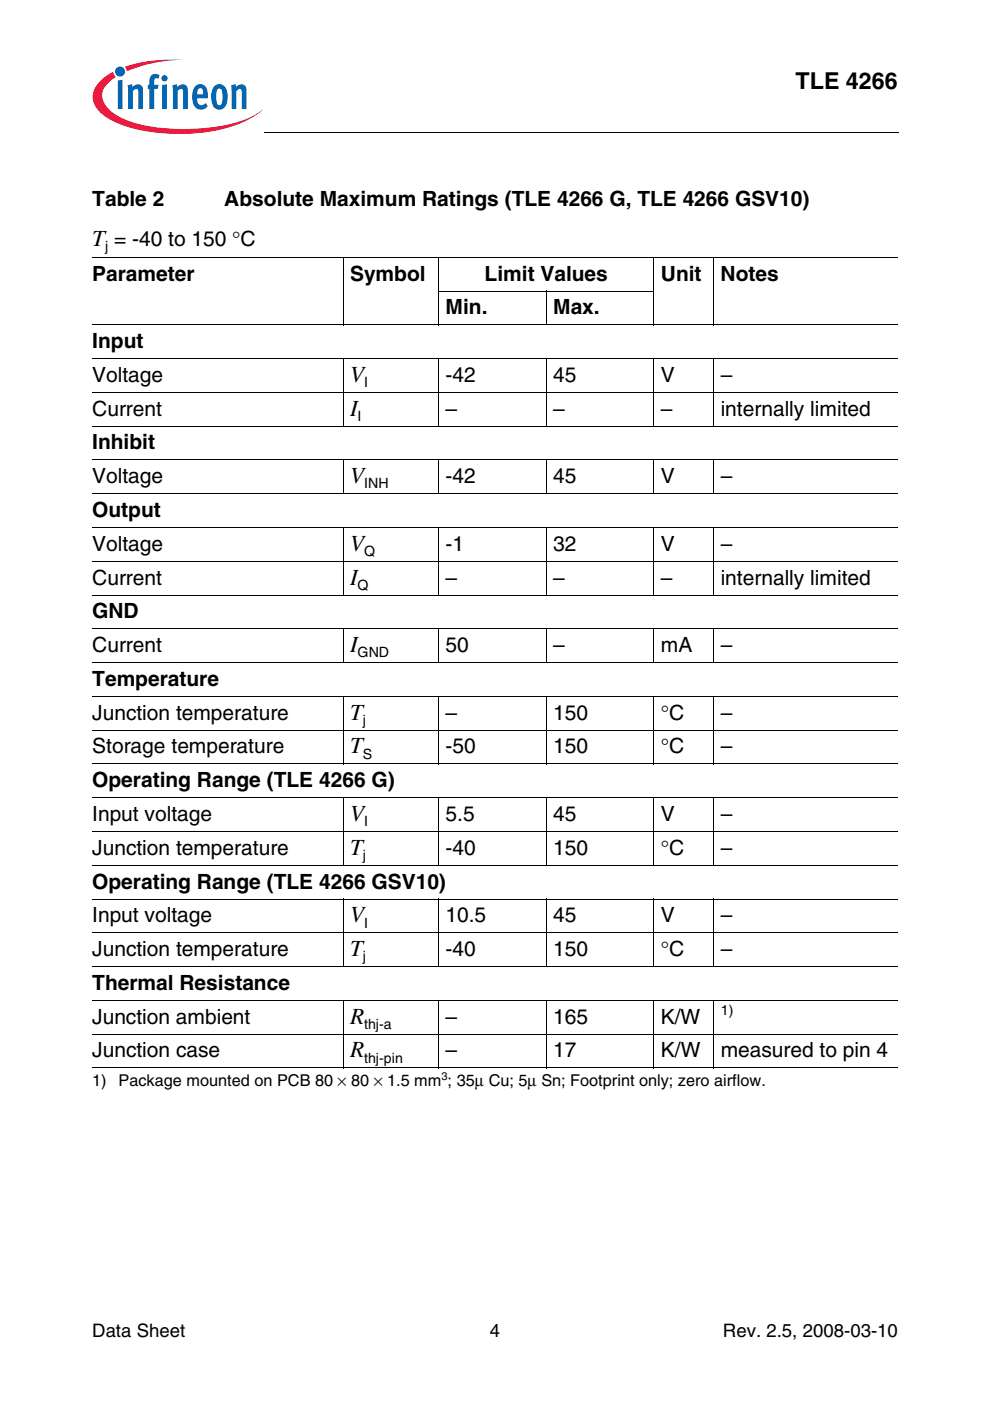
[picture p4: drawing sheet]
<svg xmlns="http://www.w3.org/2000/svg" width="210mm" height="297mm" viewBox="0 0 210 297" stroke-linecap="round" stroke-linejoin="round" font-family="sans-serif">
<circle cx="25.5" cy="15.2" r="1.06" fill="#0166b3"/>
<g fill="#ed1a40">
<path d="M26.5 14.2l.7-.3a31.7 31.7 0 0 1 11.7-1.2 31 31 0 0 0-11.4 2.2l-.6 .2z"/>
<path d="M21 17.4l1.3-1.2 1.7-1 .2 .6 .4 .5a4.8 4.8 0 0 0-2.9 4.1 6.1 6.1 0 0 0 3.7 4.4 31.1 31.1 0 0 0 15.1 2.5 30.9 30.9 0 0 0 13.6-2.9l1.5-1.2a19.2 19.2 0 0 1-10 4.5 41 41 0 0 1-19.9-1.3 9.9 9.9 0 0 1-5.6-4.2 4.2 4.2 0 0 1 .9-4.8z"/>
</g>
<g fill="#0166b3">
<path d="M25 17.1l1-.2v6.2h-1z"/>
<path d="M27 18.1l1-.2 .1 .6a1.19 1.19 0 0 1 1.4-.6 1.19 1.19 0 0 1 .8 1.3v3.9h-1v-4a.4 .4 0 0 0-.6-.2l-.5 .4v3.8h-1z"/>
<path d="M32.1 15.9l.8-.2 .7 .1 .2 .1-.2 .8-.2-.1a.46 .46 0 0 0-.7 .3v1.1h.9l-.2 .9h-.7v4.2h-1v-4.2h-.4v-.9h.4v-.7a1.72 1.72 0 0 1 .4-1.4z"/>
<path d="M36.5 18.1l1-.2 .1 .6a1.19 1.19 0 0 1 1.4-.6 1.19 1.19 0 0 1 .8 1.3v3.9h-1v-4a.4 .4 0 0 0-.6-.2l-.5 .4v3.8h-1z"/>
<path d="M49 18.1l.9-.2 .1 .6a1.19 1.19 0 0 1 1.5-.6 1.19 1.19 0 0 1 .8 1.3v3.9h-1l-.1-4a.4 .4 0 0 0-.6-.2l-.5 .4v3.8h-1z"/>
<path d="M34.2 16.6a.66 .66 0 0 1 1.3 0 .66 .66 0 0 1-1.3 0zM34.4 18l1-.1v5.2h-1z"/>
<path d="M41.5 18.2a1.55 1.55 0 0 1 1.7-.2 1.55 1.55 0 0 1 .8 1.5l.1 1.3h-2.3a1.06 1.06 0 0 0 .3 1.1 1.06 1.06 0 0 0 1.1 .3l.4-.4 .4 .8a1.83 1.83 0 0 1-2.1 .5 1.83 1.83 0 0 1-1.1-1.9v-1.6l.2-.8zM42 18.9l-.2 1.1h1.3l-.1-.7a.56 .56 0 0 0-.3-.6 .56 .56 0 0 0-.7 .2z"/>
<path d="M45.6 18.2a1.68 1.68 0 0 1 1.8-.1 1.68 1.68 0 0 1 .8 1.6l.1 1.4a1.9 1.9 0 0 1-2.3 2.1 2.85 2.85 0 0 1-1.2-3.2 2.71 2.71 0 0 1 .8-1.8zM46.2 18.9a4.2 4.2 0 0 0 0 3.3l.3 .1a1.49 1.49 0 0 0 .7-1.8v-.4a1.15 1.15 0 0 0-.7-1.3z"/>
</g>
<path d="M19.6 30.2h45.9v4.8h-45.9z" fill="#fff"/>
<path d="M56.1 28v.2z" fill="#000"/>
<g fill="none" stroke="#000" stroke-width=".21">
<path d="M56.1 28.1h134.5M19.6 54.6h170.8M72.7 54.5v14.4M93 54.5v14.4M138.7 54.5v14.4M151.3 54.5v14.4M19.6 68.9h170.8M19.6 76h170.8M72.7 75.9v14.5M92.9 61.7h45.8M93 75.9v14.5M115.8 61.6v7.3"/>
<path d="M115.8 75.9v14.5M138.7 75.9v14.5M151.3 75.9v14.5M19.6 83.2h170.8M19.6 90.3h170.8M19.6 97.5h170.8M72.7 97.4v7.4M93 97.4v7.4M115.8 97.4v7.4M138.7 97.4v7.4M151.3 97.4v7.4M19.6 104.7h170.8"/>
<path d="M19.6 111.9h170.8M19.6 119h170.8M72.7 111.8v14.4M93 111.8v14.4M115.8 111.8v14.4M138.7 111.8v14.4M151.3 111.8v14.4M19.6 126.2h170.8M19.6 133.3h170.8M72.7 133.2v7.3M93 133.2v7.3M115.8 133.2v7.3"/>
<path d="M138.7 133.2v7.3M151.3 133.2v7.3M19.6 140.5h170.8M19.6 147.6h170.8M19.6 154.8h170.8M72.7 147.6v14.4M93 147.6v14.4M115.8 147.6v14.4M138.7 147.6v14.4M151.3 147.6v14.4M19.6 162h170.8M19.6 169.1h170.8"/>
<path d="M19.6 176.3h170.8M72.7 169.1v14.4M93 169.1v14.4M115.8 169.1v14.4M138.7 169.1v14.4M151.3 169.1v14.4M19.6 183.5h170.8M19.6 190.6h170.8M19.6 197.8h170.8M72.7 190.5v14.5M93 190.5v14.5M115.8 190.5v14.5"/>
<path d="M138.7 190.5v14.5M151.3 190.5v14.5M19.6 204.9h170.8M19.6 212.1h170.8M19.6 219.3h170.8M72.7 212v14.5M93 212v14.5M115.8 212v14.5M138.7 212v14.5M151.3 212v14.5M19.6 226.4h170.8"/>
</g>
<g font-size="4.9">
<text x="168.7" y="18.8">TLE 4266</text>
<text x="19.6" y="52.1">T = -40 to 150 °C</text>
<text x="74.2" y="81">V</text>
<text x="74.2" y="88.1">I</text>
<text x="74.2" y="102.4">V</text>
<text x="74.2" y="116.8">V</text>
<text x="74.2" y="123.9">I</text>
<text x="74.2" y="138.3">I</text>
<text x="74.2" y="152.6">T</text>
<text x="74.2" y="159.7">T</text>
<text x="74.2" y="174.1">V</text>
<text x="74.2" y="181.2">T</text>
<text x="74.2" y="195.6">V</text>
<text x="74.2" y="202.7">T</text>
<text x="74.2" y="217">R</text>
<text x="74.2" y="224.2">R</text>
</g>
<g font-size="4.4">
<text x="19.6" y="43.7">Table 2</text>
<text x="47.6" y="43.7">Absolute Maximum Ratings (TLE 4266 G, TLE 4266 GSV10)</text>
<text x="19.6" y="59.5">Parameter</text>
<text x="74.2" y="59.5">Symbol</text>
<text x="102.8" y="59.5">Limit Values</text>
<text x="140.1" y="59.5">Unit</text>
<text x="152.8" y="59.5">Notes</text>
<text x="94.5" y="66.6">Min.</text>
<text x="117.3" y="66.6">Max.</text>
<text x="19.6" y="73.8">Input</text>
<text x="19.6" y="81">Voltage</text>
<text x="94.5" y="81">-42</text>
<text x="117.3" y="81">45</text>
<text x="140.1" y="81">V</text>
<text x="152.8" y="81">–</text>
<text x="19.6" y="88.1">Current</text>
<text x="94.5" y="88.1">–</text>
<text x="117.3" y="88.1">–</text>
<text x="140.1" y="88.1">–</text>
<text x="152.8" y="88.1">internally limited</text>
<text x="19.6" y="95.3">Inhibit</text>
<text x="19.6" y="102.4">Voltage</text>
<text x="94.5" y="102.4">-42</text>
<text x="117.3" y="102.4">45</text>
<text x="140.1" y="102.4">V</text>
<text x="152.8" y="102.4">–</text>
<text x="19.6" y="109.6">Output</text>
<text x="19.6" y="116.8">Voltage</text>
<text x="94.5" y="116.8">-1</text>
<text x="117.3" y="116.8">32</text>
<text x="140.1" y="116.8">V</text>
<text x="152.8" y="116.8">–</text>
<text x="19.6" y="123.9">Current</text>
<text x="94.5" y="123.9">–</text>
<text x="117.3" y="123.9">–</text>
<text x="140.1" y="123.9">–</text>
<text x="152.8" y="123.9">internally limited</text>
<text x="19.6" y="131.1">GND</text>
<text x="19.6" y="138.3">Current</text>
<text x="94.5" y="138.3">50</text>
<text x="117.3" y="138.3">–</text>
<text x="140.1" y="138.3">mA</text>
<text x="152.8" y="138.3">–</text>
<text x="19.6" y="145.4">Temperature</text>
<text x="19.6" y="152.6">Junction temperature</text>
<text x="94.5" y="152.6">–</text>
<text x="117.3" y="152.6">150</text>
<text x="140.1" y="152.6">°C</text>
<text x="152.8" y="152.6">–</text>
<text x="19.6" y="159.7">Storage temperature</text>
<text x="94.5" y="159.7">-50</text>
<text x="117.3" y="159.7">150</text>
<text x="140.1" y="159.7">°C</text>
<text x="152.8" y="159.7">–</text>
<text x="19.6" y="166.9">Operating Range (TLE 4266 G)</text>
<text x="19.6" y="174.1">Input voltage</text>
<text x="94.5" y="174.1">5.5</text>
<text x="117.3" y="174.1">45</text>
<text x="140.1" y="174.1">V</text>
<text x="152.8" y="174.1">–</text>
<text x="19.6" y="181.2">Junction temperature</text>
<text x="94.5" y="181.2">-40</text>
<text x="117.3" y="181.2">150</text>
<text x="140.1" y="181.2">°C</text>
<text x="152.8" y="181.2">–</text>
<text x="19.6" y="188.4">Operating Range (TLE 4266 GSV10)</text>
<text x="19.6" y="195.6">Input voltage</text>
<text x="94.5" y="195.6">10.5</text>
<text x="117.3" y="195.6">45</text>
<text x="140.1" y="195.6">V</text>
<text x="152.8" y="195.6">–</text>
<text x="19.6" y="202.7">Junction temperature</text>
<text x="94.5" y="202.7">-40</text>
<text x="117.3" y="202.7">150</text>
<text x="140.1" y="202.7">°C</text>
<text x="152.8" y="202.7">–</text>
<text x="19.6" y="209.9">Thermal Resistance</text>
<text x="19.6" y="217">Junction ambient</text>
<text x="94.5" y="217">–</text>
<text x="117.3" y="217">165</text>
<text x="140.1" y="217">K/W</text>
<text x="19.6" y="224.2">Junction case</text>
<text x="94.5" y="224.2">–</text>
<text x="117.3" y="224.2">17</text>
<text x="140.1" y="224.2">K/W</text>
<text x="152.8" y="224.2">measured to pin 4</text>
</g>
<g font-size="3.9">
<text x="19.6" y="283.5">Data Sheet</text>
<text x="103.9" y="283.5">4</text>
<text x="153.3" y="283.5">Rev. 2.5, 2008-03-10</text>
</g>
<g font-size="3.5">
<text x="19.6" y="230.3">1)</text>
<text x="25.1" y="230.3">Package mounted on PCB 80 × 80 × 1.5 mm ; 35µ Cu; 5µ Sn; Footprint only; zero airflow.</text>
</g>
<g font-size="3">
<text x="22.3" y="53.2">j</text>
<text x="77.2" y="82.1">I</text>
<text x="75.8" y="89.2">I</text>
<text x="77.2" y="103.6">INH</text>
<text x="77.2" y="117.9">Q</text>
<text x="75.8" y="125.1">Q</text>
<text x="75.8" y="139.4">GND</text>
<text x="76.9" y="153.7">j</text>
<text x="76.9" y="160.8">S</text>
<text x="77.2" y="175.2">I</text>
<text x="76.9" y="182.4">j</text>
<text x="77.2" y="196.7">I</text>
<text x="76.9" y="203.8">j</text>
<text x="152.8" y="215.3">1)</text>
<text x="77.2" y="218.1">thj-a</text>
<text x="77.2" y="225.3">thj-pin</text>
</g>
<text font-size="2.3" x="93.6" y="229">3</text>
</svg>
